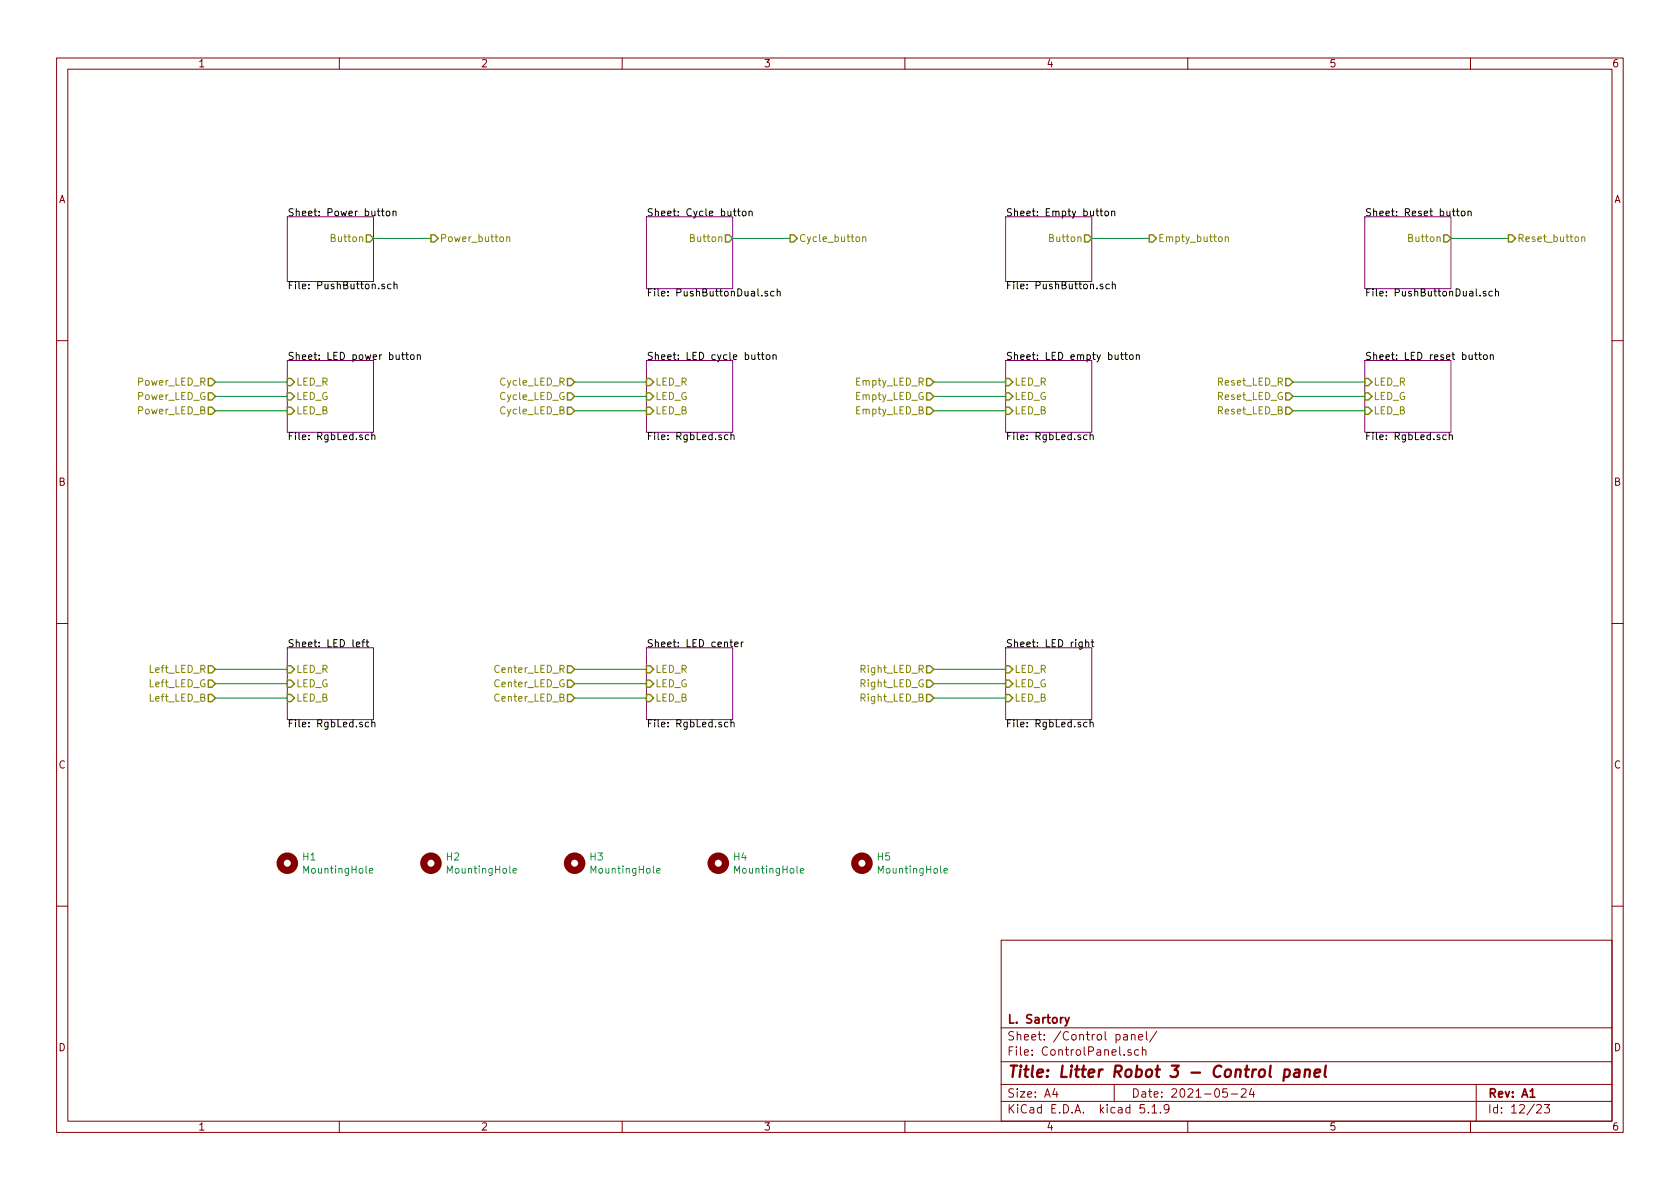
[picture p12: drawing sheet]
EESchema Schematic File Version 4
EELAYER 30 0
EELAYER END
$Descr A4 11693 8268
encoding utf-8
Sheet 12 23
Title "Litter Robot 3 - Control panel"
Date "2021-05-24"
Rev "A1"
Comp "L. Sartory"
Comment1 ""
Comment2 ""
Comment3 ""
Comment4 ""
$EndDescr
$Sheet
S 2000 1500 600  450 
U 603C09F0
F0 "Power button" 50
F1 "PushButton.sch" 50
F2 "Button" O R 2600 1650 50 
$EndSheet
$Sheet
S 4500 1500 600  500 
U 604DE92D
F0 "Cycle button" 50
F1 "PushButtonDual.sch" 50
F2 "Button" O R 5100 1650 50 
$EndSheet
$Sheet
S 7000 1500 600  450 
U 603C0699
F0 "Empty button" 50
F1 "PushButton.sch" 50
F2 "Button" O R 7600 1650 50 
$EndSheet
$Sheet
S 9500 1500 600  500 
U 604E2A9A
F0 "Reset button" 50
F1 "PushButtonDual.sch" 50
F2 "Button" O R 10100 1650 50 
$EndSheet
$Sheet
S 2000 2500 600  500 
U 603BFD93
F0 "LED power button" 50
F1 "RgbLed.sch" 50
F2 "LED_R" I L 2000 2650 50 
F3 "LED_G" I L 2000 2750 50 
F4 "LED_B" I L 2000 2850 50 
$EndSheet
$Sheet
S 4500 2500 600  500 
U 603BF34F
F0 "LED cycle button" 50
F1 "RgbLed.sch" 50
F2 "LED_R" I L 4500 2650 50 
F3 "LED_G" I L 4500 2750 50 
F4 "LED_B" I L 4500 2850 50 
$EndSheet
$Sheet
S 7000 2500 600  500 
U 603BF359
F0 "LED empty button" 50
F1 "RgbLed.sch" 50
F2 "LED_R" I L 7000 2650 50 
F3 "LED_G" I L 7000 2750 50 
F4 "LED_B" I L 7000 2850 50 
$EndSheet
$Sheet
S 9500 2500 600  500 
U 603BF354
F0 "LED reset button" 50
F1 "RgbLed.sch" 50
F2 "LED_R" I L 9500 2650 50 
F3 "LED_G" I L 9500 2750 50 
F4 "LED_B" I L 9500 2850 50 
$EndSheet
$Sheet
S 2000 4500 600  500 
U 6040C394
F0 "LED left" 50
F1 "RgbLed.sch" 50
F2 "LED_R" I L 2000 4650 50 
F3 "LED_G" I L 2000 4750 50 
F4 "LED_B" I L 2000 4850 50 
$EndSheet
$Sheet
S 4500 4500 600  500 
U 6040F4A1
F0 "LED center" 50
F1 "RgbLed.sch" 50
F2 "LED_R" I L 4500 4650 50 
F3 "LED_G" I L 4500 4750 50 
F4 "LED_B" I L 4500 4850 50 
$EndSheet
$Sheet
S 7000 4500 600  500 
U 6040F5B7
F0 "LED right" 50
F1 "RgbLed.sch" 50
F2 "LED_R" I L 7000 4650 50 
F3 "LED_G" I L 7000 4750 50 
F4 "LED_B" I L 7000 4850 50 
$EndSheet
$Comp
L Mechanical:MountingHole H1
U 1 1
P 2000 6000
F 0 "H1" H 2100 6046 50  0000 L CNN
F 1 "MountingHole" H 2100 5955 50  0000 L CNN
F 2 "MountingHole:MountingHole_4mm" H 2000 6000 50  0001 C CNN
F 3 "~" H 2000 6000 50  0001 C CNN
	1    2000 6000
	1    0    0    -1  
$EndComp
$Comp
L Mechanical:MountingHole H2
U 1 1
P 3000 6000
F 0 "H2" H 3100 6046 50  0000 L CNN
F 1 "MountingHole" H 3100 5955 50  0000 L CNN
F 2 "MountingHole:MountingHole_4mm" H 3000 6000 50  0001 C CNN
F 3 "~" H 3000 6000 50  0001 C CNN
	1    3000 6000
	1    0    0    -1  
$EndComp
$Comp
L Mechanical:MountingHole H3
U 1 1
P 4000 6000
F 0 "H3" H 4100 6046 50  0000 L CNN
F 1 "MountingHole" H 4100 5955 50  0000 L CNN
F 2 "MountingHole:MountingHole_4mm" H 4000 6000 50  0001 C CNN
F 3 "~" H 4000 6000 50  0001 C CNN
	1    4000 6000
	1    0    0    -1  
$EndComp
$Comp
L Mechanical:MountingHole H4
U 1 1
P 5000 6000
F 0 "H4" H 5100 6046 50  0000 L CNN
F 1 "MountingHole" H 5100 5955 50  0000 L CNN
F 2 "MountingHole:MountingHole_4mm" H 5000 6000 50  0001 C CNN
F 3 "~" H 5000 6000 50  0001 C CNN
	1    5000 6000
	1    0    0    -1  
$EndComp
$Comp
L Mechanical:MountingHole H5
U 1 1
P 6000 6000
F 0 "H5" H 6100 6046 50  0000 L CNN
F 1 "MountingHole" H 6100 5955 50  0000 L CNN
F 2 "MountingHole:MountingHole_4mm" H 6000 6000 50  0001 C CNN
F 3 "~" H 6000 6000 50  0001 C CNN
	1    6000 6000
	1    0    0    -1  
$EndComp
Text HLabel 3000 1650 2    50   Output ~ 0
Power_button
Wire Wire Line
	3000 1650 2600 1650
Text HLabel 5500 1650 2    50   Output ~ 0
Cycle_button
Wire Wire Line
	5500 1650 5100 1650
Text HLabel 8000 1650 2    50   Output ~ 0
Empty_button
Wire Wire Line
	8000 1650 7600 1650
Text HLabel 10500 1650 2    50   Output ~ 0
Reset_button
Wire Wire Line
	10500 1650 10100 1650
Text HLabel 1500 2650 0    50   Input ~ 0
Power_LED_R
Text HLabel 1500 2750 0    50   Input ~ 0
Power_LED_G
Text HLabel 1500 2850 0    50   Input ~ 0
Power_LED_B
Wire Wire Line
	1500 2650 2000 2650
Wire Wire Line
	1500 2750 2000 2750
Wire Wire Line
	1500 2850 2000 2850
Text HLabel 4000 2650 0    50   Input ~ 0
Cycle_LED_R
Text HLabel 4000 2750 0    50   Input ~ 0
Cycle_LED_G
Text HLabel 4000 2850 0    50   Input ~ 0
Cycle_LED_B
Wire Wire Line
	4000 2650 4500 2650
Wire Wire Line
	4000 2750 4500 2750
Wire Wire Line
	4000 2850 4500 2850
Text HLabel 6500 2650 0    50   Input ~ 0
Empty_LED_R
Text HLabel 6500 2750 0    50   Input ~ 0
Empty_LED_G
Text HLabel 6500 2850 0    50   Input ~ 0
Empty_LED_B
Wire Wire Line
	6500 2650 7000 2650
Wire Wire Line
	6500 2750 7000 2750
Wire Wire Line
	6500 2850 7000 2850
Text HLabel 9000 2650 0    50   Input ~ 0
Reset_LED_R
Text HLabel 9000 2750 0    50   Input ~ 0
Reset_LED_G
Text HLabel 9000 2850 0    50   Input ~ 0
Reset_LED_B
Wire Wire Line
	9000 2650 9500 2650
Wire Wire Line
	9000 2750 9500 2750
Wire Wire Line
	9000 2850 9500 2850
Text HLabel 1500 4650 0    50   Input ~ 0
Left_LED_R
Text HLabel 1500 4750 0    50   Input ~ 0
Left_LED_G
Text HLabel 1500 4850 0    50   Input ~ 0
Left_LED_B
Wire Wire Line
	1500 4650 2000 4650
Wire Wire Line
	1500 4750 2000 4750
Wire Wire Line
	1500 4850 2000 4850
Text HLabel 4000 4650 0    50   Input ~ 0
Center_LED_R
Text HLabel 4000 4750 0    50   Input ~ 0
Center_LED_G
Text HLabel 4000 4850 0    50   Input ~ 0
Center_LED_B
Wire Wire Line
	4000 4650 4500 4650
Wire Wire Line
	4000 4750 4500 4750
Wire Wire Line
	4000 4850 4500 4850
Text HLabel 6500 4650 0    50   Input ~ 0
Right_LED_R
Text HLabel 6500 4750 0    50   Input ~ 0
Right_LED_G
Text HLabel 6500 4850 0    50   Input ~ 0
Right_LED_B
Wire Wire Line
	6500 4650 7000 4650
Wire Wire Line
	6500 4750 7000 4750
Wire Wire Line
	6500 4850 7000 4850
$EndSCHEMATC
